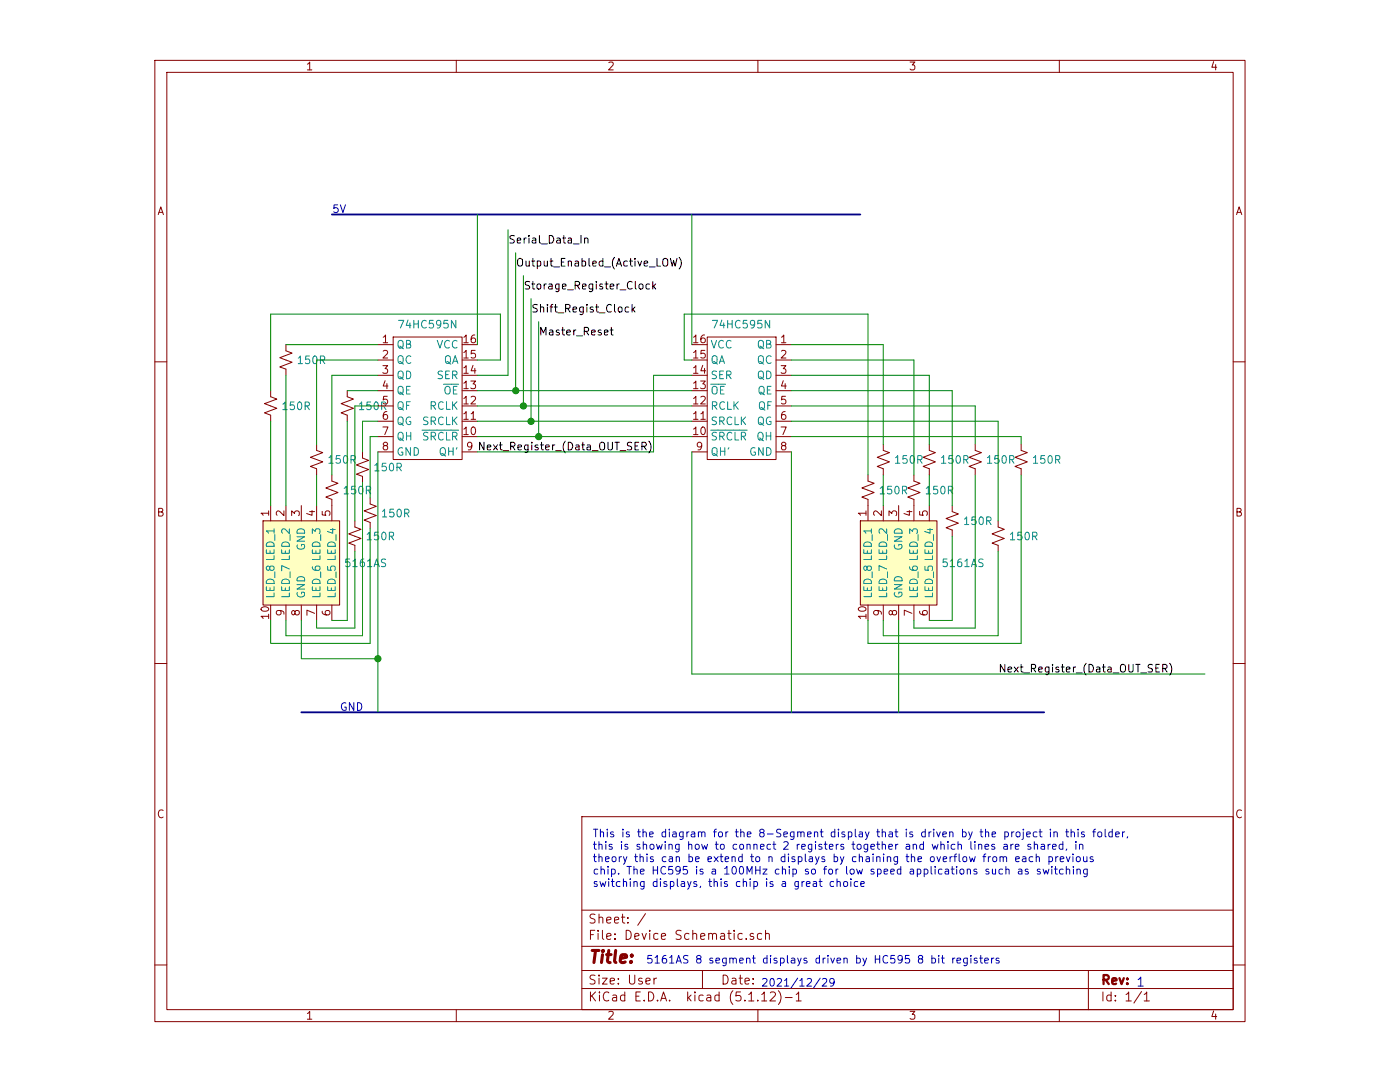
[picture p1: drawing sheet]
EESchema Schematic File Version 4
EELAYER 30 0
EELAYER END
$Descr User 7906 7063
encoding utf-8
Sheet 1 1
Title ""
Date ""
Rev ""
Comp ""
Comment1 ""
Comment2 ""
Comment3 ""
Comment4 ""
$EndDescr
$Comp
L 8~Segment~Displays:5161AS .?
U 1 1
P 1250 3650
F 0 ".?" H 1250 3700 50  0001 C CNN
F 1 "5161AS" H 1628 3625 50  0000 L CNN
F 2 "" H 1250 3700 50  0001 C CNN
F 3 "" H 1250 3700 50  0001 C CNN
	1    1250 3650
	1    0    0    -1  
$EndComp
Wire Wire Line
	2500 2350 2650 2350
Wire Wire Line
	1850 2250 1250 2250
Wire Wire Line
	1850 2350 1450 2350
Wire Wire Line
	1850 2450 1550 2450
Wire Wire Line
	1850 2550 1650 2550
Wire Wire Line
	1650 4050 1550 4050
Wire Wire Line
	1850 2650 1700 2650
Wire Wire Line
	1700 4100 1450 4100
Wire Wire Line
	1450 4100 1450 4050
Wire Wire Line
	1750 4150 1250 4150
Wire Wire Line
	1250 4150 1250 4050
Wire Wire Line
	1850 2850 1800 2850
Wire Wire Line
	1800 4200 1150 4200
Wire Wire Line
	1150 4200 1150 4050
Wire Wire Line
	1850 4300 1350 4300
Wire Wire Line
	1350 4300 1350 4050
Text Notes 1600 4650 0    50   ~ 0
GND
Wire Wire Line
	1850 4300 1850 4650
Connection ~ 1850 4300
Text Label 2700 1600 0    50   ~ 0
Serial_Data_In
Text Label 2750 1750 0    50   ~ 0
Output_Enabled_(Active_LOW)
Text Label 2800 1900 0    50   ~ 0
Storage_Register_Clock
$Comp
L 8~Segment~Displays:74HC595N .?
U 1 1
P 2200 2150
F 0 ".?" H 2200 2150 50  0001 C CNN
F 1 "74HC595N" H 2175 2183 50  0000 C CNN
F 2 "" H 2200 2150 50  0001 C CNN
F 3 "" H 2200 2150 50  0001 C CNN
	1    2200 2150
	1    0    0    -1  
$EndComp
Wire Wire Line
	2500 2650 2800 2650
Wire Wire Line
	2500 2750 2850 2750
Text Label 2850 2050 0    50   ~ 0
Shift_Regist_Clock
Wire Wire Line
	2500 2550 2750 2550
Wire Wire Line
	2500 2850 2900 2850
Text Label 2900 2200 0    50   ~ 0
Master_Reset
$Comp
L Device:R_Small_US R?
U 1 1
P 1250 2350
F 0 "R?" H 1318 2396 50  0001 L CNN
F 1 "150R" H 1318 2350 50  0000 L CNN
F 2 "" H 1250 2350 50  0001 C CNN
F 3 "~" H 1250 2350 50  0001 C CNN
	1    1250 2350
	1    0    0    -1  
$EndComp
$Comp
L Device:R_Small_US R?
U 1 1
P 1650 2650
F 0 "R?" H 1718 2696 50  0001 L CNN
F 1 "150R" H 1718 2650 50  0000 L CNN
F 2 "" H 1650 2650 50  0001 C CNN
F 3 "~" H 1650 2650 50  0001 C CNN
	1    1650 2650
	1    0    0    -1  
$EndComp
$Comp
L Device:R_Small_US R?
U 1 1
P 1700 3500
F 0 "R?" H 1768 3546 50  0001 L CNN
F 1 "150R" H 1768 3500 50  0000 L CNN
F 2 "" H 1700 3500 50  0001 C CNN
F 3 "~" H 1700 3500 50  0001 C CNN
	1    1700 3500
	1    0    0    -1  
$EndComp
$Comp
L Device:R_Small_US R?
U 1 1
P 1750 3050
F 0 "R?" H 1818 3096 50  0001 L CNN
F 1 "150R" H 1818 3050 50  0000 L CNN
F 2 "" H 1750 3050 50  0001 C CNN
F 3 "~" H 1750 3050 50  0001 C CNN
	1    1750 3050
	1    0    0    -1  
$EndComp
$Comp
L Device:R_Small_US R?
U 1 1
P 1800 3350
F 0 "R?" H 1868 3396 50  0001 L CNN
F 1 "150R" H 1868 3350 50  0000 L CNN
F 2 "" H 1800 3350 50  0001 C CNN
F 3 "~" H 1800 3350 50  0001 C CNN
	1    1800 3350
	1    0    0    -1  
$EndComp
$Comp
L Device:R_Small_US R?
U 1 1
P 1550 3200
F 0 "R?" H 1618 3246 50  0001 L CNN
F 1 "150R" H 1618 3200 50  0000 L CNN
F 2 "" H 1550 3200 50  0001 C CNN
F 3 "~" H 1550 3200 50  0001 C CNN
	1    1550 3200
	1    0    0    -1  
$EndComp
$Comp
L Device:R_Small_US R?
U 1 1
P 1450 3000
F 0 "R?" H 1518 3046 50  0001 L CNN
F 1 "150R" H 1518 3000 50  0000 L CNN
F 2 "" H 1450 3000 50  0001 C CNN
F 3 "~" H 1450 3000 50  0001 C CNN
	1    1450 3000
	1    0    0    -1  
$EndComp
Wire Wire Line
	1150 2050 1150 2550
$Comp
L Device:R_Small_US R?
U 1 1
P 1150 2650
F 0 "R?" H 1218 2696 50  0001 L CNN
F 1 "150R" H 1218 2650 50  0000 L CNN
F 2 "" H 1150 2650 50  0001 C CNN
F 3 "~" H 1150 2650 50  0001 C CNN
	1    1150 2650
	1    0    0    -1  
$EndComp
Wire Wire Line
	1150 2750 1150 3300
Wire Wire Line
	1250 2450 1250 3300
Wire Wire Line
	1450 2350 1450 2900
Wire Wire Line
	1450 3100 1450 3300
Wire Wire Line
	1550 2450 1550 3100
Wire Wire Line
	1850 2950 1850 4300
Wire Wire Line
	1800 2850 1800 3250
Wire Wire Line
	1850 2750 1750 2750
Wire Wire Line
	1750 2750 1750 2950
Wire Wire Line
	1700 2650 1700 3400
Wire Wire Line
	1650 2750 1650 4050
Wire Wire Line
	1700 3600 1700 4100
Wire Wire Line
	1750 3150 1750 4150
Wire Wire Line
	1800 3450 1800 4200
Text Notes 6800 6450 0    59   ~ 0
1
Text Notes 3600 6300 0    50   ~ 0
5161AS 8 segment displays driven by HC595 8 bit registers
Text Notes 4350 6450 0    50   ~ 0
2021/12/29
$Comp
L 8~Segment~Displays:74HC595N .?
U 1 1
P 4200 2150
F 0 ".?" H 4200 2150 50  0001 C CNN
F 1 "74HC595N" H 4175 2183 50  0000 C CNN
F 2 "" H 4200 2150 50  0001 C CNN
F 3 "" H 4200 2150 50  0001 C CNN
	1    4200 2150
	-1   0    0    -1  
$EndComp
Wire Bus Line
	1350 4650 6200 4650
Text Label 2500 2950 0    50   ~ 0
Next_Register_(Data_OUT_SER)
Wire Wire Line
	2650 2350 2650 2050
Wire Wire Line
	2650 2050 1150 2050
Wire Bus Line
	1550 1400 5000 1400
Text Notes 1550 1400 0    50   ~ 0
5V
Wire Wire Line
	2500 2450 2700 2450
Wire Wire Line
	2700 1500 2700 2450
Wire Wire Line
	2500 1400 2500 2250
Wire Wire Line
	2750 1650 2750 2550
Wire Wire Line
	2800 1800 2800 2650
Wire Wire Line
	2850 1950 2850 2750
Wire Wire Line
	2900 2100 2900 2850
Wire Wire Line
	3900 2250 3900 1400
Wire Wire Line
	3900 2550 2750 2550
Connection ~ 2750 2550
Wire Wire Line
	3900 2650 2800 2650
Connection ~ 2800 2650
Wire Wire Line
	3900 2750 2850 2750
Connection ~ 2850 2750
Wire Wire Line
	3900 2850 2900 2850
Connection ~ 2900 2850
Wire Wire Line
	2500 2950 3650 2950
Wire Wire Line
	3650 2950 3650 2450
Wire Wire Line
	3650 2450 3900 2450
Wire Wire Line
	4550 2950 4550 4650
$Comp
L 8~Segment~Displays:5161AS .?
U 1 1
P 5150 3650
F 0 ".?" H 5150 3700 50  0001 C CNN
F 1 "5161AS" H 5528 3625 50  0000 L CNN
F 2 "" H 5150 3700 50  0001 C CNN
F 3 "" H 5150 3700 50  0001 C CNN
	1    5150 3650
	1    0    0    -1  
$EndComp
Wire Wire Line
	5250 4050 5250 4650
Wire Wire Line
	3900 2350 3850 2350
Wire Wire Line
	3850 2350 3850 2050
Wire Wire Line
	3850 2050 5050 2050
Wire Wire Line
	4550 2250 5150 2250
Wire Wire Line
	4550 2350 5350 2350
Wire Wire Line
	5350 2350 5350 3100
Wire Wire Line
	4550 2450 5450 2450
Wire Wire Line
	5450 2450 5450 2900
Wire Wire Line
	4550 2550 5600 2550
Wire Wire Line
	5600 4050 5450 4050
Wire Wire Line
	5350 4100 5350 4050
Wire Wire Line
	5150 4150 5150 4050
Wire Wire Line
	5050 4200 5050 4050
Text Label 5900 4400 0    50   ~ 0
Next_Register_(Data_OUT_SER)
$Comp
L Device:R_Small_US R?
U 1 1
P 5150 3000
F 0 "R?" H 5218 3046 50  0001 L CNN
F 1 "150R" H 5218 3000 50  0000 L CNN
F 2 "" H 5150 3000 50  0001 C CNN
F 3 "~" H 5150 3000 50  0001 C CNN
	1    5150 3000
	1    0    0    -1  
$EndComp
$Comp
L Device:R_Small_US R?
U 1 1
P 5900 3500
F 0 "R?" H 5968 3546 50  0001 L CNN
F 1 "150R" H 5968 3500 50  0000 L CNN
F 2 "" H 5900 3500 50  0001 C CNN
F 3 "~" H 5900 3500 50  0001 C CNN
	1    5900 3500
	1    0    0    -1  
$EndComp
$Comp
L Device:R_Small_US R?
U 1 1
P 5050 3200
F 0 "R?" H 5118 3246 50  0001 L CNN
F 1 "150R" H 5118 3200 50  0000 L CNN
F 2 "" H 5050 3200 50  0001 C CNN
F 3 "~" H 5050 3200 50  0001 C CNN
	1    5050 3200
	1    0    0    -1  
$EndComp
$Comp
L Device:R_Small_US R?
U 1 1
P 5750 3000
F 0 "R?" H 5818 3046 50  0001 L CNN
F 1 "150R" H 5818 3000 50  0000 L CNN
F 2 "" H 5750 3000 50  0001 C CNN
F 3 "~" H 5750 3000 50  0001 C CNN
	1    5750 3000
	1    0    0    -1  
$EndComp
$Comp
L Device:R_Small_US R?
U 1 1
P 5450 3000
F 0 "R?" H 5518 3046 50  0001 L CNN
F 1 "150R" H 5518 3000 50  0000 L CNN
F 2 "" H 5450 3000 50  0001 C CNN
F 3 "~" H 5450 3000 50  0001 C CNN
	1    5450 3000
	1    0    0    -1  
$EndComp
$Comp
L Device:R_Small_US R?
U 1 1
P 6050 3000
F 0 "R?" H 6118 3046 50  0001 L CNN
F 1 "150R" H 6118 3000 50  0000 L CNN
F 2 "" H 6050 3000 50  0001 C CNN
F 3 "~" H 6050 3000 50  0001 C CNN
	1    6050 3000
	1    0    0    -1  
$EndComp
$Comp
L Device:R_Small_US R?
U 1 1
P 5600 3400
F 0 "R?" H 5668 3446 50  0001 L CNN
F 1 "150R" H 5668 3400 50  0000 L CNN
F 2 "" H 5600 3400 50  0001 C CNN
F 3 "~" H 5600 3400 50  0001 C CNN
	1    5600 3400
	1    0    0    -1  
$EndComp
$Comp
L Device:R_Small_US R?
U 1 1
P 5350 3200
F 0 "R?" H 5418 3246 50  0001 L CNN
F 1 "150R" H 5418 3200 50  0000 L CNN
F 2 "" H 5350 3200 50  0001 C CNN
F 3 "~" H 5350 3200 50  0001 C CNN
	1    5350 3200
	1    0    0    -1  
$EndComp
Wire Wire Line
	4550 2650 5750 2650
Wire Wire Line
	5050 2050 5050 3100
Wire Wire Line
	5150 2250 5150 2900
Wire Wire Line
	5150 3100 5150 3300
Wire Wire Line
	5450 3100 5450 3300
Wire Wire Line
	5600 3500 5600 4050
Wire Wire Line
	5600 2550 5600 3300
Wire Wire Line
	5750 2650 5750 2900
Wire Wire Line
	5750 3100 5750 4100
Wire Wire Line
	5350 4100 5750 4100
Wire Wire Line
	5900 2750 5900 3400
Wire Wire Line
	4550 2750 5900 2750
Wire Wire Line
	5150 4150 5900 4150
Wire Wire Line
	6050 4200 6050 3100
Wire Wire Line
	6050 2850 4550 2850
Wire Wire Line
	5050 4200 6050 4200
Wire Wire Line
	5900 3600 5900 4150
Wire Wire Line
	6050 2900 6050 2850
Wire Wire Line
	3900 4400 7250 4400
Wire Wire Line
	3900 2950 3900 4400
Text Notes 3250 5800 0    50   ~ 0
This is the diagram for the 8-Segment display that is driven by the project in this folder,\nthis is showing how to connect 2 registers together and which lines are shared, in \ntheory this can be extend to n displays by chaining the overflow from each previous\nchip. The HC595 is a 100MHz chip so for low speed applications such as switching\nswitching displays, this chip is a great choice
$EndSCHEMATC
